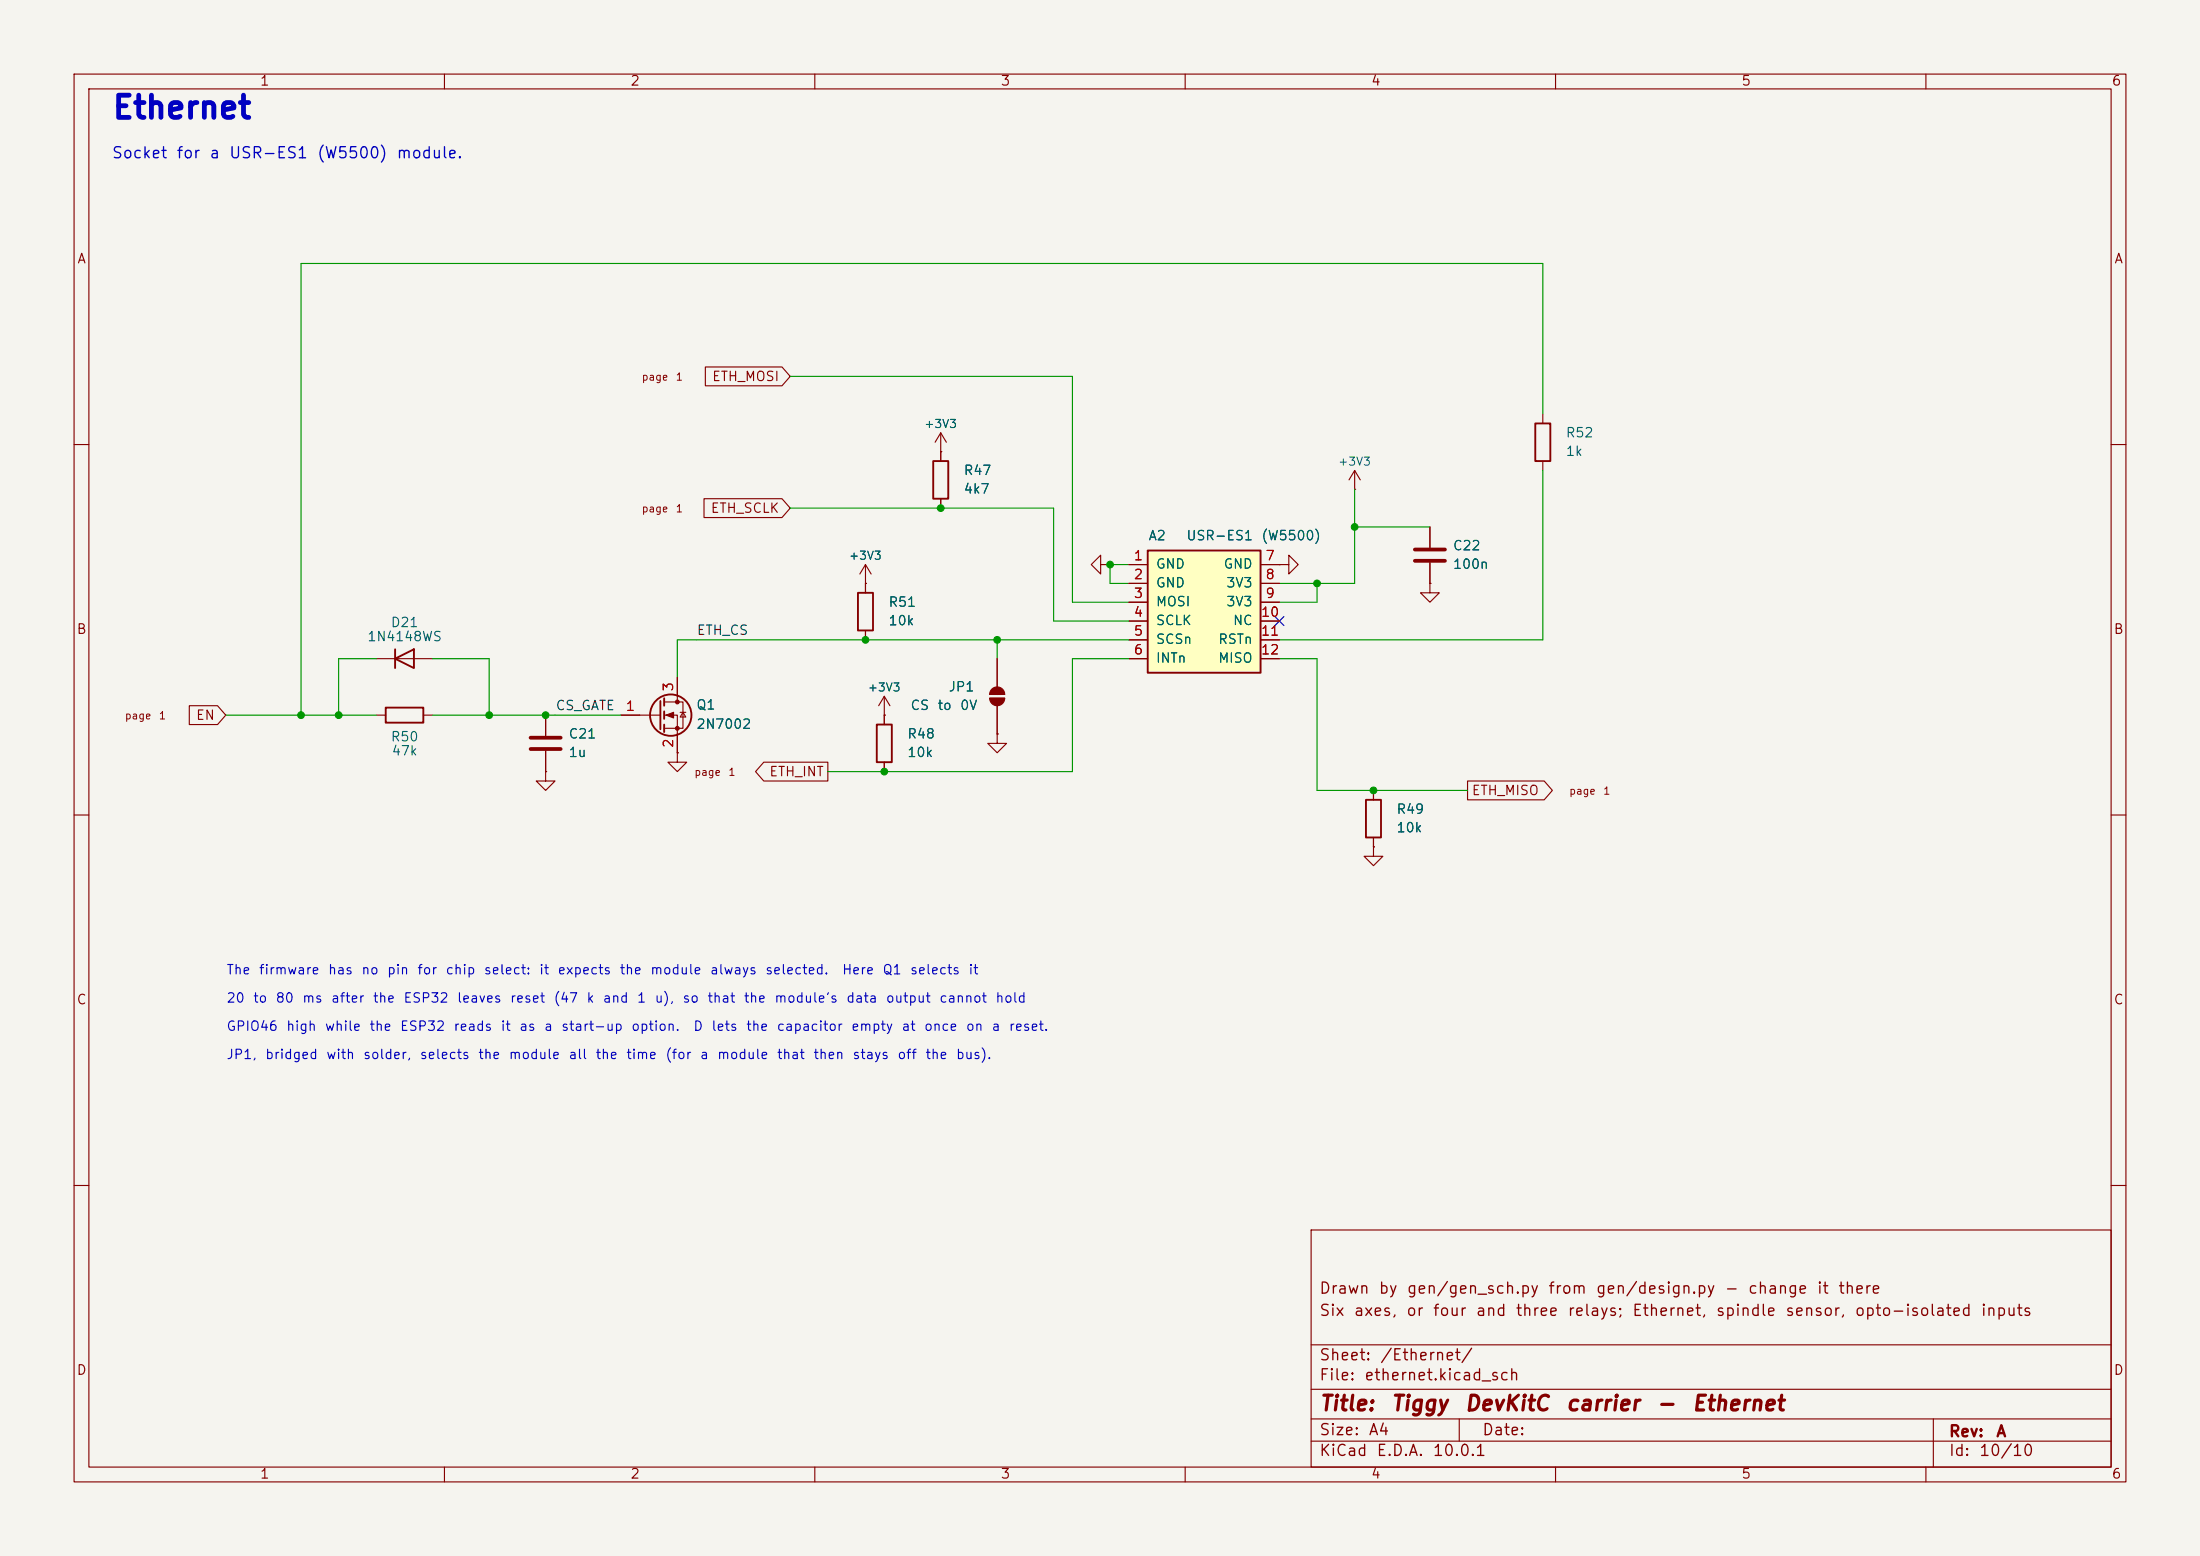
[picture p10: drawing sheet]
(kicad_sch
 (version 20260306)
 (generator "eeschema")
 (generator_version "10.0")
 (paper "A4")
 (title_block
  (title "Tiggy DevKitC carrier - Ethernet")
  (rev "A")
  (comment 1 "Six axes, or four and three relays; Ethernet, spindle sensor, opto-isolated inputs")
  (comment 2 "Drawn by gen/gen_sch.py from gen/design.py - change it there"))
 (lib_symbols
  (symbol "Device:C"
   (pin_numbers (hide yes))
   (pin_names (offset 0.254)) (exclude_from_sim no) (in_bom yes) (on_board yes)
   (in_pos_files yes)
   (duplicate_pin_numbers_are_jumpers no)
   (property "Reference" "C" (at 0.635 2.54 0) (show_name no) (do_not_autoplace no) (effects (font (size 1.27 1.27)) (justify left)))
   (property "Value" "C" (at 0.635 -2.54 0) (show_name no) (do_not_autoplace no) (effects (font (size 1.27 1.27)) (justify left)))
   (property "Footprint" "" (at 0.9652 -3.81 0) (show_name no) (do_not_autoplace no) (hide yes) (effects (font (size 1.27 1.27))))
   (property "Datasheet" "" (at 0 0 0) (show_name no) (do_not_autoplace no) (hide yes) (effects (font (size 1.27 1.27))))
   (property "Description" "Unpolarized capacitor" (at 0 0 0) (show_name no) (do_not_autoplace no) (hide yes) (effects (font (size 1.27 1.27))))
   (symbol "C_0_1"
    (polyline (pts (xy -2.032 0.762) (xy 2.032 0.762)) (stroke (width 0.508) (type default)) (fill (type none)))
    (polyline (pts (xy -2.032 -0.762) (xy 2.032 -0.762)) (stroke (width 0.508) (type default)) (fill (type none))))
   (symbol "C_1_1"
    (pin passive line (at 0 3.81 270) (length 2.794) (name "" (effects (font (size 1.27 1.27)))) (number "1" (effects (font (size 1.27 1.27)))))
    (pin passive line (at 0 -3.81 90) (length 2.794) (name "" (effects (font (size 1.27 1.27)))) (number "2" (effects (font (size 1.27 1.27))))))
   (embedded_fonts no))
  (symbol "Device:R"
   (pin_numbers (hide yes))
   (pin_names (offset 0)) (exclude_from_sim no) (in_bom yes) (on_board yes)
   (in_pos_files yes)
   (duplicate_pin_numbers_are_jumpers no)
   (property "Reference" "R" (at 2.032 0 90) (show_name no) (do_not_autoplace no) (effects (font (size 1.27 1.27))))
   (property "Value" "R" (at 0 0 90) (show_name no) (do_not_autoplace no) (effects (font (size 1.27 1.27))))
   (property "Footprint" "" (at -1.778 0 90) (show_name no) (do_not_autoplace no) (hide yes) (effects (font (size 1.27 1.27))))
   (property "Datasheet" "" (at 0 0 0) (show_name no) (do_not_autoplace no) (hide yes) (effects (font (size 1.27 1.27))))
   (property "Description" "Resistor" (at 0 0 0) (show_name no) (do_not_autoplace no) (hide yes) (effects (font (size 1.27 1.27))))
   (symbol "R_0_1"
    (rectangle (start -1.016 -2.54) (end 1.016 2.54) (stroke (width 0.254) (type default)) (fill (type none))))
   (symbol "R_1_1"
    (pin passive line (at 0 3.81 270) (length 1.27) (name "" (effects (font (size 1.27 1.27)))) (number "1" (effects (font (size 1.27 1.27)))))
    (pin passive line (at 0 -3.81 90) (length 1.27) (name "" (effects (font (size 1.27 1.27)))) (number "2" (effects (font (size 1.27 1.27))))))
   (embedded_fonts no))
  (symbol "Diode:1N4148WS"
   (pin_numbers (hide yes))
   (pin_names (hide yes)) (exclude_from_sim no) (in_bom yes) (on_board yes)
   (in_pos_files yes)
   (duplicate_pin_numbers_are_jumpers no)
   (property "Reference" "D" (at 0 2.54 0) (show_name no) (do_not_autoplace no) (effects (font (size 1.27 1.27))))
   (property "Value" "1N4148WS" (at 0 -2.54 0) (show_name no) (do_not_autoplace no) (effects (font (size 1.27 1.27))))
   (property "Footprint" "Diode_SMD:D_SOD-323" (at 0 -4.445 0) (show_name no) (do_not_autoplace no) (hide yes) (effects (font (size 1.27 1.27))))
   (property "Datasheet" "https://www.vishay.com/docs/85751/1n4148ws.pdf" (at 0 0 0) (show_name no) (do_not_autoplace no) (hide yes) (effects (font (size 1.27 1.27))))
   (property "Description" "75V 0.15A Fast switching Diode, SOD-323" (at 0 0 0) (show_name no) (do_not_autoplace no) (hide yes) (effects (font (size 1.27 1.27))))
   (property "Sim.Device" "D" (at 0 0 0) (show_name no) (do_not_autoplace no) (hide yes) (effects (font (size 1.27 1.27))))
   (property "Sim.Pins" "1=K 2=A" (at 0 0 0) (show_name no) (do_not_autoplace no) (hide yes) (effects (font (size 1.27 1.27))))
   (symbol "1N4148WS_0_1"
    (polyline (pts (xy -1.27 1.27) (xy -1.27 -1.27)) (stroke (width 0.254) (type default)) (fill (type none)))
    (polyline (pts (xy 1.27 1.27) (xy 1.27 -1.27) (xy -1.27 0) (xy 1.27 1.27)) (stroke (width 0.254) (type default)) (fill (type none)))
    (polyline (pts (xy 1.27 0) (xy -1.27 0)) (stroke (width 0) (type default)) (fill (type none))))
   (symbol "1N4148WS_1_1"
    (pin passive line (at -3.81 0 0) (length 2.54) (name "K" (effects (font (size 1.27 1.27)))) (number "1" (effects (font (size 1.27 1.27)))))
    (pin passive line (at 3.81 0 180) (length 2.54) (name "A" (effects (font (size 1.27 1.27)))) (number "2" (effects (font (size 1.27 1.27))))))
   (embedded_fonts no))
  (symbol "Jumper:SolderJumper_2_Open"
   (pin_numbers (hide yes))
   (pin_names (offset 0) (hide yes)) (exclude_from_sim no) (in_bom no) (on_board yes)
   (in_pos_files yes)
   (duplicate_pin_numbers_are_jumpers no)
   (property "Reference" "JP" (at 0 2.032 0) (show_name no) (do_not_autoplace no) (effects (font (size 1.27 1.27))))
   (property "Value" "SolderJumper_2_Open" (at 0 -2.54 0) (show_name no) (do_not_autoplace no) (effects (font (size 1.27 1.27))))
   (property "Footprint" "" (at 0 0 0) (show_name no) (do_not_autoplace no) (hide yes) (effects (font (size 1.27 1.27))))
   (property "Datasheet" "" (at 0 -7.62 0) (show_name no) (do_not_autoplace no) (hide yes) (effects (font (size 1.27 1.27))))
   (property "Description" "Solder Jumper, 2-pole, open" (at 0 -5.08 0) (show_name no) (do_not_autoplace no) (hide yes) (effects (font (size 1.27 1.27))))
   (symbol "SolderJumper_2_Open_0_1"
    (polyline (pts (xy -0.254 1.016) (xy -0.254 -1.016)) (stroke (width 0.1524) (type default)) (fill (type none)))
    (arc (start -0.254 -1.016) (mid -1.2656 0) (end -0.254 1.016) (stroke (width 0.1524) (type default)) (fill (type outline)))
    (arc (start 0.254 1.016) (mid 1.2656 0) (end 0.254 -1.016) (stroke (width 0.1524) (type default)) (fill (type outline)))
    (polyline (pts (xy 0.254 1.016) (xy 0.254 -1.016)) (stroke (width 0.1524) (type default)) (fill (type none))))
   (symbol "SolderJumper_2_Open_1_1"
    (pin passive line (at -5.08 0 0) (length 3.81) (name "A" (effects (font (size 1.27 1.27)))) (number "1" (effects (font (size 1.27 1.27)))))
    (pin passive line (at 5.08 0 180) (length 3.81) (name "B" (effects (font (size 1.27 1.27)))) (number "2" (effects (font (size 1.27 1.27))))))
   (embedded_fonts no))
  (symbol "Transistor_FET:2N7002"
   (pin_names (offset 0) (hide yes)) (exclude_from_sim no) (in_bom yes) (on_board yes)
   (in_pos_files yes)
   (duplicate_pin_numbers_are_jumpers no)
   (property "Reference" "Q" (at 5.08 1.905 0) (show_name no) (do_not_autoplace no) (effects (font (size 1.27 1.27)) (justify left)))
   (property "Value" "2N7002" (at 5.08 0 0) (show_name no) (do_not_autoplace no) (effects (font (size 1.27 1.27)) (justify left)))
   (property "Footprint" "Package_TO_SOT_SMD:SOT-23" (at 5.08 -1.905 0) (show_name no) (do_not_autoplace no) (hide yes) (effects (font (size 1.27 1.27) (italic yes)) (justify left)))
   (property "Datasheet" "https://www.onsemi.com/pub/Collateral/NDS7002A-D.PDF" (at 5.08 -3.81 0) (show_name no) (do_not_autoplace no) (hide yes) (effects (font (size 1.27 1.27)) (justify left)))
   (property "Description" "0.115A Id, 60V Vds, N-Channel MOSFET, SOT-23" (at 0 0 0) (show_name no) (do_not_autoplace no) (hide yes) (effects (font (size 1.27 1.27))))
   (symbol "2N7002_0_1"
    (polyline (pts (xy 0.254 1.905) (xy 0.254 -1.905)) (stroke (width 0.254) (type default)) (fill (type none)))
    (polyline (pts (xy 0.254 0) (xy -2.54 0)) (stroke (width 0) (type default)) (fill (type none)))
    (polyline (pts (xy 0.762 2.286) (xy 0.762 1.27)) (stroke (width 0.254) (type default)) (fill (type none)))
    (polyline (pts (xy 0.762 0.508) (xy 0.762 -0.508)) (stroke (width 0.254) (type default)) (fill (type none)))
    (polyline (pts (xy 0.762 -1.27) (xy 0.762 -2.286)) (stroke (width 0.254) (type default)) (fill (type none)))
    (polyline (pts (xy 0.762 -1.778) (xy 3.302 -1.778) (xy 3.302 1.778) (xy 0.762 1.778)) (stroke (width 0) (type default)) (fill (type none)))
    (polyline (pts (xy 1.016 0) (xy 2.032 0.381) (xy 2.032 -0.381) (xy 1.016 0)) (stroke (width 0) (type default)) (fill (type outline)))
    (circle (center 1.651 0) (radius 2.794) (stroke (width 0.254) (type default)) (fill (type none)))
    (polyline (pts (xy 2.54 2.54) (xy 2.54 1.778)) (stroke (width 0) (type default)) (fill (type none)))
    (circle (center 2.54 1.778) (radius 0.254) (stroke (width 0) (type default)) (fill (type outline)))
    (circle (center 2.54 -1.778) (radius 0.254) (stroke (width 0) (type default)) (fill (type outline)))
    (polyline (pts (xy 2.54 -2.54) (xy 2.54 0) (xy 0.762 0)) (stroke (width 0) (type default)) (fill (type none)))
    (polyline (pts (xy 2.921 0.381) (xy 3.683 0.381)) (stroke (width 0) (type default)) (fill (type none)))
    (polyline (pts (xy 3.302 0.381) (xy 2.921 -0.254) (xy 3.683 -0.254) (xy 3.302 0.381)) (stroke (width 0) (type default)) (fill (type none))))
   (symbol "2N7002_1_1"
    (pin input line (at -5.08 0 0) (length 2.54) (name "G" (effects (font (size 1.27 1.27)))) (number "1" (effects (font (size 1.27 1.27)))))
    (pin passive line (at 2.54 -5.08 90) (length 2.54) (name "S" (effects (font (size 1.27 1.27)))) (number "2" (effects (font (size 1.27 1.27)))))
    (pin passive line (at 2.54 5.08 270) (length 2.54) (name "D" (effects (font (size 1.27 1.27)))) (number "3" (effects (font (size 1.27 1.27))))))
   (embedded_fonts no))
  (symbol "power:+3V3"
   (power global)
   (pin_numbers (hide yes))
   (pin_names (offset 0) (hide yes)) (exclude_from_sim no) (in_bom yes) (on_board yes)
   (in_pos_files yes)
   (duplicate_pin_numbers_are_jumpers no)
   (property "Reference" "#PWR" (at 0 -3.81 0) (show_name no) (do_not_autoplace no) (hide yes) (effects (font (size 1.27 1.27))))
   (property "Value" "+3V3" (at 0 3.556 0) (show_name no) (do_not_autoplace no) (effects (font (size 1.27 1.27))))
   (property "Footprint" "" (at 0 0 0) (show_name no) (do_not_autoplace no) (hide yes) (effects (font (size 1.27 1.27))))
   (property "Datasheet" "" (at 0 0 0) (show_name no) (do_not_autoplace no) (hide yes) (effects (font (size 1.27 1.27))))
   (property "Description" "Power symbol creates a global label with name \"+3V3\"" (at 0 0 0) (show_name no) (do_not_autoplace no) (hide yes) (effects (font (size 1.27 1.27))))
   (symbol "+3V3_0_1"
    (polyline (pts (xy -0.762 1.27) (xy 0 2.54)) (stroke (width 0) (type default)) (fill (type none)))
    (polyline (pts (xy 0 2.54) (xy 0.762 1.27)) (stroke (width 0) (type default)) (fill (type none)))
    (polyline (pts (xy 0 0) (xy 0 2.54)) (stroke (width 0) (type default)) (fill (type none))))
   (symbol "+3V3_1_1"
    (pin power_in line (at 0 0 90) (length 0) (name "" (effects (font (size 1.27 1.27)))) (number "1" (effects (font (size 1.27 1.27))))))
   (embedded_fonts no))
  (symbol "power:GND"
   (power global)
   (pin_numbers (hide yes))
   (pin_names (offset 0) (hide yes)) (exclude_from_sim no) (in_bom yes) (on_board yes)
   (in_pos_files yes)
   (duplicate_pin_numbers_are_jumpers no)
   (property "Reference" "#PWR" (at 0 -6.35 0) (show_name no) (do_not_autoplace no) (hide yes) (effects (font (size 1.27 1.27))))
   (property "Value" "GND" (at 0 -3.81 0) (show_name no) (do_not_autoplace no) (effects (font (size 1.27 1.27))))
   (property "Footprint" "" (at 0 0 0) (show_name no) (do_not_autoplace no) (hide yes) (effects (font (size 1.27 1.27))))
   (property "Datasheet" "" (at 0 0 0) (show_name no) (do_not_autoplace no) (hide yes) (effects (font (size 1.27 1.27))))
   (property "Description" "Power symbol creates a global label with name \"GND\" , ground" (at 0 0 0) (show_name no) (do_not_autoplace no) (hide yes) (effects (font (size 1.27 1.27))))
   (symbol "GND_0_1"
    (polyline (pts (xy 0 0) (xy 0 -1.27) (xy 1.27 -1.27) (xy 0 -2.54) (xy -1.27 -1.27) (xy 0 -1.27)) (stroke (width 0) (type default)) (fill (type none))))
   (symbol "GND_1_1"
    (pin power_in line (at 0 0 270) (length 0) (name "" (effects (font (size 1.27 1.27)))) (number "1" (effects (font (size 1.27 1.27))))))
   (embedded_fonts no))
  (symbol "tiggy:USR-ES1"
   (pin_names (offset 1.016)) (exclude_from_sim no) (in_bom yes) (on_board yes)
   (in_pos_files yes)
   (duplicate_pin_numbers_are_jumpers no)
   (property "Reference" "A" (at -7.62 10.16 0) (show_name no) (do_not_autoplace no) (effects (font (size 1.27 1.27)) (justify left)))
   (property "Value" "USR-ES1" (at -7.62 8.08 0) (show_name no) (do_not_autoplace no) (effects (font (size 1.27 1.27)) (justify left)))
   (property "Footprint" "tiggy:USR-ES1_Socket" (at 0 0 0) (show_name no) (do_not_autoplace no) (hide yes) (effects (font (size 1.27 1.27))))
   (property "Datasheet" "" (at 0 0 0) (show_name no) (do_not_autoplace no) (hide yes) (effects (font (size 1.27 1.27))))
   (property "Description" "USR-ES1 W5500 SPI Ethernet module on sockets: pins 1-6 header J1, 7-12 header J2" (at 0 0 0) (show_name no) (do_not_autoplace no) (hide yes) (effects (font (size 1.27 1.27))))
   (symbol "USR-ES1_0_1"
    (rectangle (start -7.62 6.98) (end 7.62 -9.52) (stroke (width 0.254) (type default)) (fill (type background))))
   (symbol "USR-ES1_1_1"
    (pin passive line (at -10.16 5.08 0) (length 2.54) (name "GND" (effects (font (size 1.27 1.27)))) (number "1" (effects (font (size 1.27 1.27)))))
    (pin passive line (at -10.16 2.54 0) (length 2.54) (name "GND" (effects (font (size 1.27 1.27)))) (number "2" (effects (font (size 1.27 1.27)))))
    (pin passive line (at -10.16 0 0) (length 2.54) (name "MOSI" (effects (font (size 1.27 1.27)))) (number "3" (effects (font (size 1.27 1.27)))))
    (pin passive line (at -10.16 -2.54 0) (length 2.54) (name "SCLK" (effects (font (size 1.27 1.27)))) (number "4" (effects (font (size 1.27 1.27)))))
    (pin passive line (at -10.16 -5.08 0) (length 2.54) (name "SCSn" (effects (font (size 1.27 1.27)))) (number "5" (effects (font (size 1.27 1.27)))))
    (pin passive line (at -10.16 -7.62 0) (length 2.54) (name "INTn" (effects (font (size 1.27 1.27)))) (number "6" (effects (font (size 1.27 1.27)))))
    (pin passive line (at 10.16 5.08 180) (length 2.54) (name "GND" (effects (font (size 1.27 1.27)))) (number "7" (effects (font (size 1.27 1.27)))))
    (pin passive line (at 10.16 2.54 180) (length 2.54) (name "3V3" (effects (font (size 1.27 1.27)))) (number "8" (effects (font (size 1.27 1.27)))))
    (pin passive line (at 10.16 0 180) (length 2.54) (name "3V3" (effects (font (size 1.27 1.27)))) (number "9" (effects (font (size 1.27 1.27)))))
    (pin passive line (at 10.16 -2.54 180) (length 2.54) (name "NC" (effects (font (size 1.27 1.27)))) (number "10" (effects (font (size 1.27 1.27)))))
    (pin passive line (at 10.16 -5.08 180) (length 2.54) (name "RSTn" (effects (font (size 1.27 1.27)))) (number "11" (effects (font (size 1.27 1.27)))))
    (pin passive line (at 10.16 -7.62 180) (length 2.54) (name "MISO" (effects (font (size 1.27 1.27)))) (number "12" (effects (font (size 1.27 1.27))))))
   (embedded_fonts no)))
 (symbol
  (lib_id "tiggy:USR-ES1")
  (at 162.56 81.28 0)
  (unit 1)
  (body_style 1)
  (exclude_from_sim no)
  (in_bom yes)
  (on_board yes)
  (in_pos_files yes)
  (dnp no)
  (property "Reference" "A2" (at 154.94 72.38 0) (effects (font (size 1.27 1.27)) (justify left)))
  (property "Value" "USR-ES1 (W5500)" (at 160.06 72.38 0) (effects (font (size 1.27 1.27)) (justify left)))
  (property "Footprint" "tiggy:USR-ES1_Socket" (at 162.56 81.28 0) (hide yes) (effects (font (size 1.27 1.27))))
  (property "Datasheet" "" (at 162.56 81.28 0) (hide yes) (effects (font (size 1.27 1.27))))
  (property "Description" "" (at 162.56 81.28 0) (hide yes) (effects (font (size 1.27 1.27))))
  (pin "1")
  (pin "2")
  (pin "3")
  (pin "4")
  (pin "5")
  (pin "6")
  (pin "7")
  (pin "8")
  (pin "9")
  (pin "10")
  (pin "11")
  (pin "12"))
 (symbol
  (lib_id "power:GND")
  (at 149.86 76.2 270)
  (unit 1)
  (body_style 1)
  (exclude_from_sim no)
  (in_bom yes)
  (on_board yes)
  (in_pos_files yes)
  (dnp no)
  (property "Reference" "#PWR1001" (at 149.86 76.2 0) (hide yes) (effects (font (size 1.27 1.27))))
  (property "Value" "GND" (at 145.96 76.2 90) (hide yes) (effects (font (size 1.1 1.1)) (justify left)))
  (property "Footprint" "" (at 149.86 76.2 0) (hide yes) (effects (font (size 1.27 1.27))))
  (property "Datasheet" "" (at 149.86 76.2 0) (hide yes) (effects (font (size 1.27 1.27))))
  (property "Description" "" (at 149.86 76.2 0) (hide yes) (effects (font (size 1.27 1.27))))
  (pin "1"))
 (global_label "ETH_MOSI"
  (shape input)
  (at 106.68 50.8 180)
  (fields_autoplaced yes)
  (effects (font (size 1.27 1.27)) (justify right))
  (property "Intersheetrefs" "${INTERSHEET_REFS}" (at 93.52 50.8 0) (effects (font (size 1 1)) (justify right))))
 (global_label "ETH_SCLK"
  (shape input)
  (at 106.68 68.58 180)
  (fields_autoplaced yes)
  (effects (font (size 1.27 1.27)) (justify right))
  (property "Intersheetrefs" "${INTERSHEET_REFS}" (at 93.52 68.58 0) (effects (font (size 1 1)) (justify right))))
 (symbol
  (lib_id "Device:R")
  (at 127 64.77 0)
  (unit 1)
  (body_style 1)
  (exclude_from_sim no)
  (in_bom yes)
  (on_board yes)
  (in_pos_files yes)
  (dnp no)
  (property "Reference" "R47" (at 130 63.57 0) (effects (font (size 1.27 1.27)) (justify left)))
  (property "Value" "4k7" (at 130 66.07 0) (effects (font (size 1.27 1.27)) (justify left)))
  (property "Footprint" "Resistor_SMD:R_0603_1608Metric" (at 127 64.77 0) (hide yes) (effects (font (size 1.27 1.27))))
  (property "Datasheet" "" (at 127 64.77 0) (hide yes) (effects (font (size 1.27 1.27))))
  (property "Description" "" (at 127 64.77 0) (hide yes) (effects (font (size 1.27 1.27))))
  (pin "1")
  (pin "2"))
 (symbol
  (lib_id "power:+3V3")
  (at 127 60.96 0)
  (unit 1)
  (body_style 1)
  (exclude_from_sim no)
  (in_bom yes)
  (on_board yes)
  (in_pos_files yes)
  (dnp no)
  (property "Reference" "#PWR1002" (at 127 60.96 0) (hide yes) (effects (font (size 1.27 1.27))))
  (property "Value" "+3V3" (at 127 57.26 0) (effects (font (size 1.1 1.1))))
  (property "Footprint" "" (at 127 60.96 0) (hide yes) (effects (font (size 1.27 1.27))))
  (property "Datasheet" "" (at 127 60.96 0) (hide yes) (effects (font (size 1.27 1.27))))
  (property "Description" "" (at 127 60.96 0) (hide yes) (effects (font (size 1.27 1.27))))
  (pin "1"))
 (global_label "ETH_INT"
  (shape output)
  (at 111.76 104.14 180)
  (fields_autoplaced yes)
  (effects (font (size 1.27 1.27)) (justify right))
  (property "Intersheetrefs" "${INTERSHEET_REFS}" (at 99.67 104.14 0) (effects (font (size 1 1)) (justify right))))
 (symbol
  (lib_id "Device:R")
  (at 119.38 100.33 0)
  (unit 1)
  (body_style 1)
  (exclude_from_sim no)
  (in_bom yes)
  (on_board yes)
  (in_pos_files yes)
  (dnp no)
  (property "Reference" "R48" (at 122.38 99.13 0) (effects (font (size 1.27 1.27)) (justify left)))
  (property "Value" "10k" (at 122.38 101.63 0) (effects (font (size 1.27 1.27)) (justify left)))
  (property "Footprint" "Resistor_SMD:R_0603_1608Metric" (at 119.38 100.33 0) (hide yes) (effects (font (size 1.27 1.27))))
  (property "Datasheet" "" (at 119.38 100.33 0) (hide yes) (effects (font (size 1.27 1.27))))
  (property "Description" "" (at 119.38 100.33 0) (hide yes) (effects (font (size 1.27 1.27))))
  (pin "1")
  (pin "2"))
 (symbol
  (lib_id "power:+3V3")
  (at 119.38 96.52 0)
  (unit 1)
  (body_style 1)
  (exclude_from_sim no)
  (in_bom yes)
  (on_board yes)
  (in_pos_files yes)
  (dnp no)
  (property "Reference" "#PWR1003" (at 119.38 96.52 0) (hide yes) (effects (font (size 1.27 1.27))))
  (property "Value" "+3V3" (at 119.38 92.82 0) (effects (font (size 1.1 1.1))))
  (property "Footprint" "" (at 119.38 96.52 0) (hide yes) (effects (font (size 1.27 1.27))))
  (property "Datasheet" "" (at 119.38 96.52 0) (hide yes) (effects (font (size 1.27 1.27))))
  (property "Description" "" (at 119.38 96.52 0) (hide yes) (effects (font (size 1.27 1.27))))
  (pin "1"))
 (symbol
  (lib_id "Transistor_FET:2N7002")
  (at 88.9 96.52 0)
  (unit 1)
  (body_style 1)
  (exclude_from_sim no)
  (in_bom yes)
  (on_board yes)
  (in_pos_files yes)
  (dnp no)
  (property "Reference" "Q1" (at 93.9 95.22 0) (effects (font (size 1.27 1.27)) (justify left)))
  (property "Value" "2N7002" (at 93.9 97.82 0) (effects (font (size 1.27 1.27)) (justify left)))
  (property "Footprint" "Package_TO_SOT_SMD:SOT-23" (at 88.9 96.52 0) (hide yes) (effects (font (size 1.27 1.27))))
  (property "Datasheet" "" (at 88.9 96.52 0) (hide yes) (effects (font (size 1.27 1.27))))
  (property "Description" "" (at 88.9 96.52 0) (hide yes) (effects (font (size 1.27 1.27))))
  (pin "1")
  (pin "2")
  (pin "3"))
 (symbol
  (lib_id "power:GND")
  (at 91.44 101.6 0)
  (unit 1)
  (body_style 1)
  (exclude_from_sim no)
  (in_bom yes)
  (on_board yes)
  (in_pos_files yes)
  (dnp no)
  (property "Reference" "#PWR1004" (at 91.44 101.6 0) (hide yes) (effects (font (size 1.27 1.27))))
  (property "Value" "GND" (at 91.44 105.5 0) (hide yes) (effects (font (size 1.1 1.1))))
  (property "Footprint" "" (at 91.44 101.6 0) (hide yes) (effects (font (size 1.27 1.27))))
  (property "Datasheet" "" (at 91.44 101.6 0) (hide yes) (effects (font (size 1.27 1.27))))
  (property "Description" "" (at 91.44 101.6 0) (hide yes) (effects (font (size 1.27 1.27))))
  (pin "1"))
 (label "ETH_CS"
  (at 93.98 86.36 0)
  (effects (font (size 1.27 1.27)) (justify left bottom)))
 (symbol
  (lib_id "Device:R")
  (at 116.84 82.55 0)
  (unit 1)
  (body_style 1)
  (exclude_from_sim no)
  (in_bom yes)
  (on_board yes)
  (in_pos_files yes)
  (dnp no)
  (property "Reference" "R51" (at 119.84 81.35 0) (effects (font (size 1.27 1.27)) (justify left)))
  (property "Value" "10k" (at 119.84 83.85 0) (effects (font (size 1.27 1.27)) (justify left)))
  (property "Footprint" "Resistor_SMD:R_0603_1608Metric" (at 116.84 82.55 0) (hide yes) (effects (font (size 1.27 1.27))))
  (property "Datasheet" "" (at 116.84 82.55 0) (hide yes) (effects (font (size 1.27 1.27))))
  (property "Description" "" (at 116.84 82.55 0) (hide yes) (effects (font (size 1.27 1.27))))
  (pin "1")
  (pin "2"))
 (symbol
  (lib_id "power:+3V3")
  (at 116.84 78.74 0)
  (unit 1)
  (body_style 1)
  (exclude_from_sim no)
  (in_bom yes)
  (on_board yes)
  (in_pos_files yes)
  (dnp no)
  (property "Reference" "#PWR1005" (at 116.84 78.74 0) (hide yes) (effects (font (size 1.27 1.27))))
  (property "Value" "+3V3" (at 116.84 75.04 0) (effects (font (size 1.1 1.1))))
  (property "Footprint" "" (at 116.84 78.74 0) (hide yes) (effects (font (size 1.27 1.27))))
  (property "Datasheet" "" (at 116.84 78.74 0) (hide yes) (effects (font (size 1.27 1.27))))
  (property "Description" "" (at 116.84 78.74 0) (hide yes) (effects (font (size 1.27 1.27))))
  (pin "1"))
 (symbol
  (lib_id "Jumper:SolderJumper_2_Open")
  (at 134.62 93.98 270)
  (unit 1)
  (body_style 1)
  (exclude_from_sim no)
  (in_bom no)
  (on_board yes)
  (in_pos_files yes)
  (dnp no)
  (property "Reference" "JP1" (at 131.62 92.78 90) (effects (font (size 1.27 1.27)) (justify right)))
  (property "Value" "CS to 0V" (at 131.62 95.28 90) (effects (font (size 1.27 1.27)) (justify right)))
  (property "Footprint" "Jumper:SolderJumper-2_P1.3mm_Open_RoundedPad1.0x1.5mm" (at 134.62 93.98 0) (hide yes) (effects (font (size 1.27 1.27))))
  (property "Datasheet" "" (at 134.62 93.98 0) (hide yes) (effects (font (size 1.27 1.27))))
  (property "Description" "" (at 134.62 93.98 0) (hide yes) (effects (font (size 1.27 1.27))))
  (pin "1")
  (pin "2"))
 (symbol
  (lib_id "power:GND")
  (at 134.62 99.06 0)
  (unit 1)
  (body_style 1)
  (exclude_from_sim no)
  (in_bom yes)
  (on_board yes)
  (in_pos_files yes)
  (dnp no)
  (property "Reference" "#PWR1006" (at 134.62 99.06 0) (hide yes) (effects (font (size 1.27 1.27))))
  (property "Value" "GND" (at 134.62 102.96 0) (hide yes) (effects (font (size 1.1 1.1))))
  (property "Footprint" "" (at 134.62 99.06 0) (hide yes) (effects (font (size 1.27 1.27))))
  (property "Datasheet" "" (at 134.62 99.06 0) (hide yes) (effects (font (size 1.27 1.27))))
  (property "Description" "" (at 134.62 99.06 0) (hide yes) (effects (font (size 1.27 1.27))))
  (pin "1"))
 (global_label "EN"
  (shape input)
  (at 30.48 96.52 180)
  (fields_autoplaced yes)
  (effects (font (size 1.27 1.27)) (justify right))
  (property "Intersheetrefs" "${INTERSHEET_REFS}" (at 23.74 96.52 0) (effects (font (size 1 1)) (justify right))))
 (symbol
  (lib_id "Device:R")
  (at 54.61 96.52 90)
  (unit 1)
  (body_style 1)
  (exclude_from_sim no)
  (in_bom yes)
  (on_board yes)
  (in_pos_files yes)
  (dnp no)
  (property "Reference" "R50" (at 54.61 99.52 90) (effects (font (size 1.27 1.27))))
  (property "Value" "47k" (at 54.61 101.42 90) (effects (font (size 1.27 1.27))))
  (property "Footprint" "Resistor_SMD:R_0603_1608Metric" (at 54.61 96.52 0) (hide yes) (effects (font (size 1.27 1.27))))
  (property "Datasheet" "" (at 54.61 96.52 0) (hide yes) (effects (font (size 1.27 1.27))))
  (property "Description" "" (at 54.61 96.52 0) (hide yes) (effects (font (size 1.27 1.27))))
  (pin "1")
  (pin "2"))
 (symbol
  (lib_id "Diode:1N4148WS")
  (at 54.61 88.9 0)
  (unit 1)
  (body_style 1)
  (exclude_from_sim no)
  (in_bom yes)
  (on_board yes)
  (in_pos_files yes)
  (dnp no)
  (property "Reference" "D21" (at 54.61 84.1 0) (effects (font (size 1.27 1.27))))
  (property "Value" "1N4148WS" (at 54.61 86 0) (effects (font (size 1.27 1.27))))
  (property "Footprint" "Diode_SMD:D_SOD-323" (at 54.61 88.9 0) (hide yes) (effects (font (size 1.27 1.27))))
  (property "Datasheet" "" (at 54.61 88.9 0) (hide yes) (effects (font (size 1.27 1.27))))
  (property "Description" "" (at 54.61 88.9 0) (hide yes) (effects (font (size 1.27 1.27))))
  (pin "1")
  (pin "2"))
 (symbol
  (lib_id "Device:C")
  (at 73.66 100.33 0)
  (unit 1)
  (body_style 1)
  (exclude_from_sim no)
  (in_bom yes)
  (on_board yes)
  (in_pos_files yes)
  (dnp no)
  (property "Reference" "C21" (at 76.66 99.13 0) (effects (font (size 1.27 1.27)) (justify left)))
  (property "Value" "1u" (at 76.66 101.63 0) (effects (font (size 1.27 1.27)) (justify left)))
  (property "Footprint" "Capacitor_SMD:C_0603_1608Metric" (at 73.66 100.33 0) (hide yes) (effects (font (size 1.27 1.27))))
  (property "Datasheet" "" (at 73.66 100.33 0) (hide yes) (effects (font (size 1.27 1.27))))
  (property "Description" "" (at 73.66 100.33 0) (hide yes) (effects (font (size 1.27 1.27))))
  (pin "1")
  (pin "2"))
 (symbol
  (lib_id "power:GND")
  (at 73.66 104.14 0)
  (unit 1)
  (body_style 1)
  (exclude_from_sim no)
  (in_bom yes)
  (on_board yes)
  (in_pos_files yes)
  (dnp no)
  (property "Reference" "#PWR1007" (at 73.66 104.14 0) (hide yes) (effects (font (size 1.27 1.27))))
  (property "Value" "GND" (at 73.66 108.04 0) (hide yes) (effects (font (size 1.1 1.1))))
  (property "Footprint" "" (at 73.66 104.14 0) (hide yes) (effects (font (size 1.27 1.27))))
  (property "Datasheet" "" (at 73.66 104.14 0) (hide yes) (effects (font (size 1.27 1.27))))
  (property "Description" "" (at 73.66 104.14 0) (hide yes) (effects (font (size 1.27 1.27))))
  (pin "1"))
 (label "CS_GATE"
  (at 74.93 96.52 0)
  (effects (font (size 1.27 1.27)) (justify left bottom)))
 (symbol
  (lib_id "Device:R")
  (at 208.28 59.69 0)
  (unit 1)
  (body_style 1)
  (exclude_from_sim no)
  (in_bom yes)
  (on_board yes)
  (in_pos_files yes)
  (dnp no)
  (property "Reference" "R52" (at 211.28 58.49 0) (effects (font (size 1.27 1.27)) (justify left)))
  (property "Value" "1k" (at 211.28 60.99 0) (effects (font (size 1.27 1.27)) (justify left)))
  (property "Footprint" "Resistor_SMD:R_0603_1608Metric" (at 208.28 59.69 0) (hide yes) (effects (font (size 1.27 1.27))))
  (property "Datasheet" "" (at 208.28 59.69 0) (hide yes) (effects (font (size 1.27 1.27))))
  (property "Description" "" (at 208.28 59.69 0) (hide yes) (effects (font (size 1.27 1.27))))
  (pin "1")
  (pin "2"))
 (symbol
  (lib_id "power:GND")
  (at 172.72 76.2 90)
  (unit 1)
  (body_style 1)
  (exclude_from_sim no)
  (in_bom yes)
  (on_board yes)
  (in_pos_files yes)
  (dnp no)
  (property "Reference" "#PWR1008" (at 172.72 76.2 0) (hide yes) (effects (font (size 1.27 1.27))))
  (property "Value" "GND" (at 176.62 76.2 90) (hide yes) (effects (font (size 1.1 1.1)) (justify left)))
  (property "Footprint" "" (at 172.72 76.2 0) (hide yes) (effects (font (size 1.27 1.27))))
  (property "Datasheet" "" (at 172.72 76.2 0) (hide yes) (effects (font (size 1.27 1.27))))
  (property "Description" "" (at 172.72 76.2 0) (hide yes) (effects (font (size 1.27 1.27))))
  (pin "1"))
 (symbol
  (lib_id "power:+3V3")
  (at 182.88 66.04 0)
  (unit 1)
  (body_style 1)
  (exclude_from_sim no)
  (in_bom yes)
  (on_board yes)
  (in_pos_files yes)
  (dnp no)
  (property "Reference" "#PWR1009" (at 182.88 66.04 0) (hide yes) (effects (font (size 1.27 1.27))))
  (property "Value" "+3V3" (at 182.88 62.34 0) (effects (font (size 1.1 1.1))))
  (property "Footprint" "" (at 182.88 66.04 0) (hide yes) (effects (font (size 1.27 1.27))))
  (property "Datasheet" "" (at 182.88 66.04 0) (hide yes) (effects (font (size 1.27 1.27))))
  (property "Description" "" (at 182.88 66.04 0) (hide yes) (effects (font (size 1.27 1.27))))
  (pin "1"))
 (symbol
  (lib_id "Device:C")
  (at 193.04 74.93 0)
  (unit 1)
  (body_style 1)
  (exclude_from_sim no)
  (in_bom yes)
  (on_board yes)
  (in_pos_files yes)
  (dnp no)
  (property "Reference" "C22" (at 196.04 73.73 0) (effects (font (size 1.27 1.27)) (justify left)))
  (property "Value" "100n" (at 196.04 76.23 0) (effects (font (size 1.27 1.27)) (justify left)))
  (property "Footprint" "Capacitor_SMD:C_0603_1608Metric" (at 193.04 74.93 0) (hide yes) (effects (font (size 1.27 1.27))))
  (property "Datasheet" "" (at 193.04 74.93 0) (hide yes) (effects (font (size 1.27 1.27))))
  (property "Description" "" (at 193.04 74.93 0) (hide yes) (effects (font (size 1.27 1.27))))
  (pin "1")
  (pin "2"))
 (symbol
  (lib_id "power:GND")
  (at 193.04 78.74 0)
  (unit 1)
  (body_style 1)
  (exclude_from_sim no)
  (in_bom yes)
  (on_board yes)
  (in_pos_files yes)
  (dnp no)
  (property "Reference" "#PWR1010" (at 193.04 78.74 0) (hide yes) (effects (font (size 1.27 1.27))))
  (property "Value" "GND" (at 193.04 82.64 0) (hide yes) (effects (font (size 1.1 1.1))))
  (property "Footprint" "" (at 193.04 78.74 0) (hide yes) (effects (font (size 1.27 1.27))))
  (property "Datasheet" "" (at 193.04 78.74 0) (hide yes) (effects (font (size 1.27 1.27))))
  (property "Description" "" (at 193.04 78.74 0) (hide yes) (effects (font (size 1.27 1.27))))
  (pin "1"))
 (no_connect (at 172.72 83.82))
 (global_label "ETH_MISO"
  (shape output)
  (at 198.12 106.68 0)
  (fields_autoplaced yes)
  (effects (font (size 1.27 1.27)) (justify left))
  (property "Intersheetrefs" "${INTERSHEET_REFS}" (at 211.28 106.68 0) (effects (font (size 1 1)) (justify left))))
 (symbol
  (lib_id "Device:R")
  (at 185.42 110.49 0)
  (unit 1)
  (body_style 1)
  (exclude_from_sim no)
  (in_bom yes)
  (on_board yes)
  (in_pos_files yes)
  (dnp no)
  (property "Reference" "R49" (at 188.42 109.29 0) (effects (font (size 1.27 1.27)) (justify left)))
  (property "Value" "10k" (at 188.42 111.79 0) (effects (font (size 1.27 1.27)) (justify left)))
  (property "Footprint" "Resistor_SMD:R_0603_1608Metric" (at 185.42 110.49 0) (hide yes) (effects (font (size 1.27 1.27))))
  (property "Datasheet" "" (at 185.42 110.49 0) (hide yes) (effects (font (size 1.27 1.27))))
  (property "Description" "" (at 185.42 110.49 0) (hide yes) (effects (font (size 1.27 1.27))))
  (pin "1")
  (pin "2"))
 (symbol
  (lib_id "power:GND")
  (at 185.42 114.3 0)
  (unit 1)
  (body_style 1)
  (exclude_from_sim no)
  (in_bom yes)
  (on_board yes)
  (in_pos_files yes)
  (dnp no)
  (property "Reference" "#PWR1011" (at 185.42 114.3 0) (hide yes) (effects (font (size 1.27 1.27))))
  (property "Value" "GND" (at 185.42 118.2 0) (hide yes) (effects (font (size 1.1 1.1))))
  (property "Footprint" "" (at 185.42 114.3 0) (hide yes) (effects (font (size 1.27 1.27))))
  (property "Datasheet" "" (at 185.42 114.3 0) (hide yes) (effects (font (size 1.27 1.27))))
  (property "Description" "" (at 185.42 114.3 0) (hide yes) (effects (font (size 1.27 1.27))))
  (pin "1"))
 (text "The firmware has no pin for chip select: it expects the module always selected.  Here Q1 selects it"
  (exclude_from_sim no)
  (at 30.48 132.08 0)
  (effects (font (size 1.27 1.27)) (justify left bottom)))
 (text "20 to 80 ms after the ESP32 leaves reset (47 k and 1 u), so that the module's data output cannot hold"
  (exclude_from_sim no)
  (at 30.48 135.89 0)
  (effects (font (size 1.27 1.27)) (justify left bottom)))
 (text "GPIO46 high while the ESP32 reads it as a start-up option.  D lets the capacitor empty at once on a reset."
  (exclude_from_sim no)
  (at 30.48 139.7 0)
  (effects (font (size 1.27 1.27)) (justify left bottom)))
 (text "JP1, bridged with solder, selects the module all the time (for a module that then stays off the bus)."
  (exclude_from_sim no)
  (at 30.48 143.51 0)
  (effects (font (size 1.27 1.27)) (justify left bottom)))
 (text "Ethernet"
  (exclude_from_sim no)
  (at 15 17 0)
  (effects (font (size 3 3) (bold yes)) (justify left bottom)))
 (text "Socket for a USR-ES1 (W5500) module."
  (exclude_from_sim no)
  (at 15 22 0)
  (effects (font (size 1.5 1.5)) (justify left bottom)))
 (wire
  (pts (xy 30.48 96.52) (xy 40.64 96.52))
  (stroke (width 0) (type default)))
 (wire
  (pts (xy 40.64 35.56) (xy 40.64 96.52))
  (stroke (width 0) (type default)))
 (wire
  (pts (xy 40.64 35.56) (xy 208.28 35.56))
  (stroke (width 0) (type default)))
 (wire
  (pts (xy 40.64 96.52) (xy 45.72 96.52))
  (stroke (width 0) (type default)))
 (wire
  (pts (xy 45.72 88.9) (xy 45.72 96.52))
  (stroke (width 0) (type default)))
 (wire
  (pts (xy 45.72 88.9) (xy 50.8 88.9))
  (stroke (width 0) (type default)))
 (wire
  (pts (xy 45.72 96.52) (xy 50.8 96.52))
  (stroke (width 0) (type default)))
 (wire
  (pts (xy 58.42 88.9) (xy 66.04 88.9))
  (stroke (width 0) (type default)))
 (wire
  (pts (xy 58.42 96.52) (xy 66.04 96.52))
  (stroke (width 0) (type default)))
 (wire
  (pts (xy 66.04 88.9) (xy 66.04 96.52))
  (stroke (width 0) (type default)))
 (wire
  (pts (xy 66.04 96.52) (xy 73.66 96.52))
  (stroke (width 0) (type default)))
 (wire
  (pts (xy 73.66 96.52) (xy 74.93 96.52))
  (stroke (width 0) (type default)))
 (wire
  (pts (xy 74.93 96.52) (xy 83.82 96.52))
  (stroke (width 0) (type default)))
 (wire
  (pts (xy 91.44 86.36) (xy 91.44 91.44))
  (stroke (width 0) (type default)))
 (wire
  (pts (xy 91.44 86.36) (xy 93.98 86.36))
  (stroke (width 0) (type default)))
 (wire
  (pts (xy 93.98 86.36) (xy 116.84 86.36))
  (stroke (width 0) (type default)))
 (wire
  (pts (xy 106.68 50.8) (xy 144.78 50.8))
  (stroke (width 0) (type default)))
 (wire
  (pts (xy 106.68 68.58) (xy 127 68.58))
  (stroke (width 0) (type default)))
 (wire
  (pts (xy 111.76 104.14) (xy 119.38 104.14))
  (stroke (width 0) (type default)))
 (wire
  (pts (xy 116.84 86.36) (xy 134.62 86.36))
  (stroke (width 0) (type default)))
 (wire
  (pts (xy 119.38 104.14) (xy 144.78 104.14))
  (stroke (width 0) (type default)))
 (wire
  (pts (xy 127 68.58) (xy 142.24 68.58))
  (stroke (width 0) (type default)))
 (wire
  (pts (xy 134.62 86.36) (xy 134.62 88.9))
  (stroke (width 0) (type default)))
 (wire
  (pts (xy 134.62 86.36) (xy 152.4 86.36))
  (stroke (width 0) (type default)))
 (wire
  (pts (xy 142.24 68.58) (xy 142.24 83.82))
  (stroke (width 0) (type default)))
 (wire
  (pts (xy 142.24 83.82) (xy 152.4 83.82))
  (stroke (width 0) (type default)))
 (wire
  (pts (xy 144.78 50.8) (xy 144.78 81.28))
  (stroke (width 0) (type default)))
 (wire
  (pts (xy 144.78 81.28) (xy 152.4 81.28))
  (stroke (width 0) (type default)))
 (wire
  (pts (xy 144.78 88.9) (xy 144.78 104.14))
  (stroke (width 0) (type default)))
 (wire
  (pts (xy 144.78 88.9) (xy 152.4 88.9))
  (stroke (width 0) (type default)))
 (wire
  (pts (xy 149.86 76.2) (xy 149.86 78.74))
  (stroke (width 0) (type default)))
 (wire
  (pts (xy 149.86 76.2) (xy 152.4 76.2))
  (stroke (width 0) (type default)))
 (wire
  (pts (xy 149.86 78.74) (xy 152.4 78.74))
  (stroke (width 0) (type default)))
 (wire
  (pts (xy 172.72 78.74) (xy 177.8 78.74))
  (stroke (width 0) (type default)))
 (wire
  (pts (xy 172.72 81.28) (xy 177.8 81.28))
  (stroke (width 0) (type default)))
 (wire
  (pts (xy 172.72 86.36) (xy 208.28 86.36))
  (stroke (width 0) (type default)))
 (wire
  (pts (xy 172.72 88.9) (xy 177.8 88.9))
  (stroke (width 0) (type default)))
 (wire
  (pts (xy 177.8 78.74) (xy 177.8 81.28))
  (stroke (width 0) (type default)))
 (wire
  (pts (xy 177.8 78.74) (xy 182.88 78.74))
  (stroke (width 0) (type default)))
 (wire
  (pts (xy 177.8 88.9) (xy 177.8 106.68))
  (stroke (width 0) (type default)))
 (wire
  (pts (xy 177.8 106.68) (xy 185.42 106.68))
  (stroke (width 0) (type default)))
 (wire
  (pts (xy 182.88 66.04) (xy 182.88 71.12))
  (stroke (width 0) (type default)))
 (wire
  (pts (xy 182.88 71.12) (xy 182.88 78.74))
  (stroke (width 0) (type default)))
 (wire
  (pts (xy 182.88 71.12) (xy 193.04 71.12))
  (stroke (width 0) (type default)))
 (wire
  (pts (xy 185.42 106.68) (xy 198.12 106.68))
  (stroke (width 0) (type default)))
 (wire
  (pts (xy 208.28 35.56) (xy 208.28 55.88))
  (stroke (width 0) (type default)))
 (wire
  (pts (xy 208.28 63.5) (xy 208.28 86.36))
  (stroke (width 0) (type default)))
 (junction
  (at 40.64 96.52)
  (diameter 0)
  (color 0 0 0 0))
 (junction
  (at 45.72 96.52)
  (diameter 0)
  (color 0 0 0 0))
 (junction
  (at 66.04 96.52)
  (diameter 0)
  (color 0 0 0 0))
 (junction
  (at 73.66 96.52)
  (diameter 0)
  (color 0 0 0 0))
 (junction
  (at 116.84 86.36)
  (diameter 0)
  (color 0 0 0 0))
 (junction
  (at 119.38 104.14)
  (diameter 0)
  (color 0 0 0 0))
 (junction (at 127 68.58) (diameter 0) (color 0 0 0 0))
 (junction
  (at 134.62 86.36)
  (diameter 0)
  (color 0 0 0 0))
 (junction
  (at 149.86 76.2)
  (diameter 0)
  (color 0 0 0 0))
 (junction
  (at 177.8 78.74)
  (diameter 0)
  (color 0 0 0 0))
 (junction
  (at 182.88 71.12)
  (diameter 0)
  (color 0 0 0 0))
 (junction
  (at 185.42 106.68)
  (diameter 0)
  (color 0 0 0 0))
 (embedded_fonts no))
